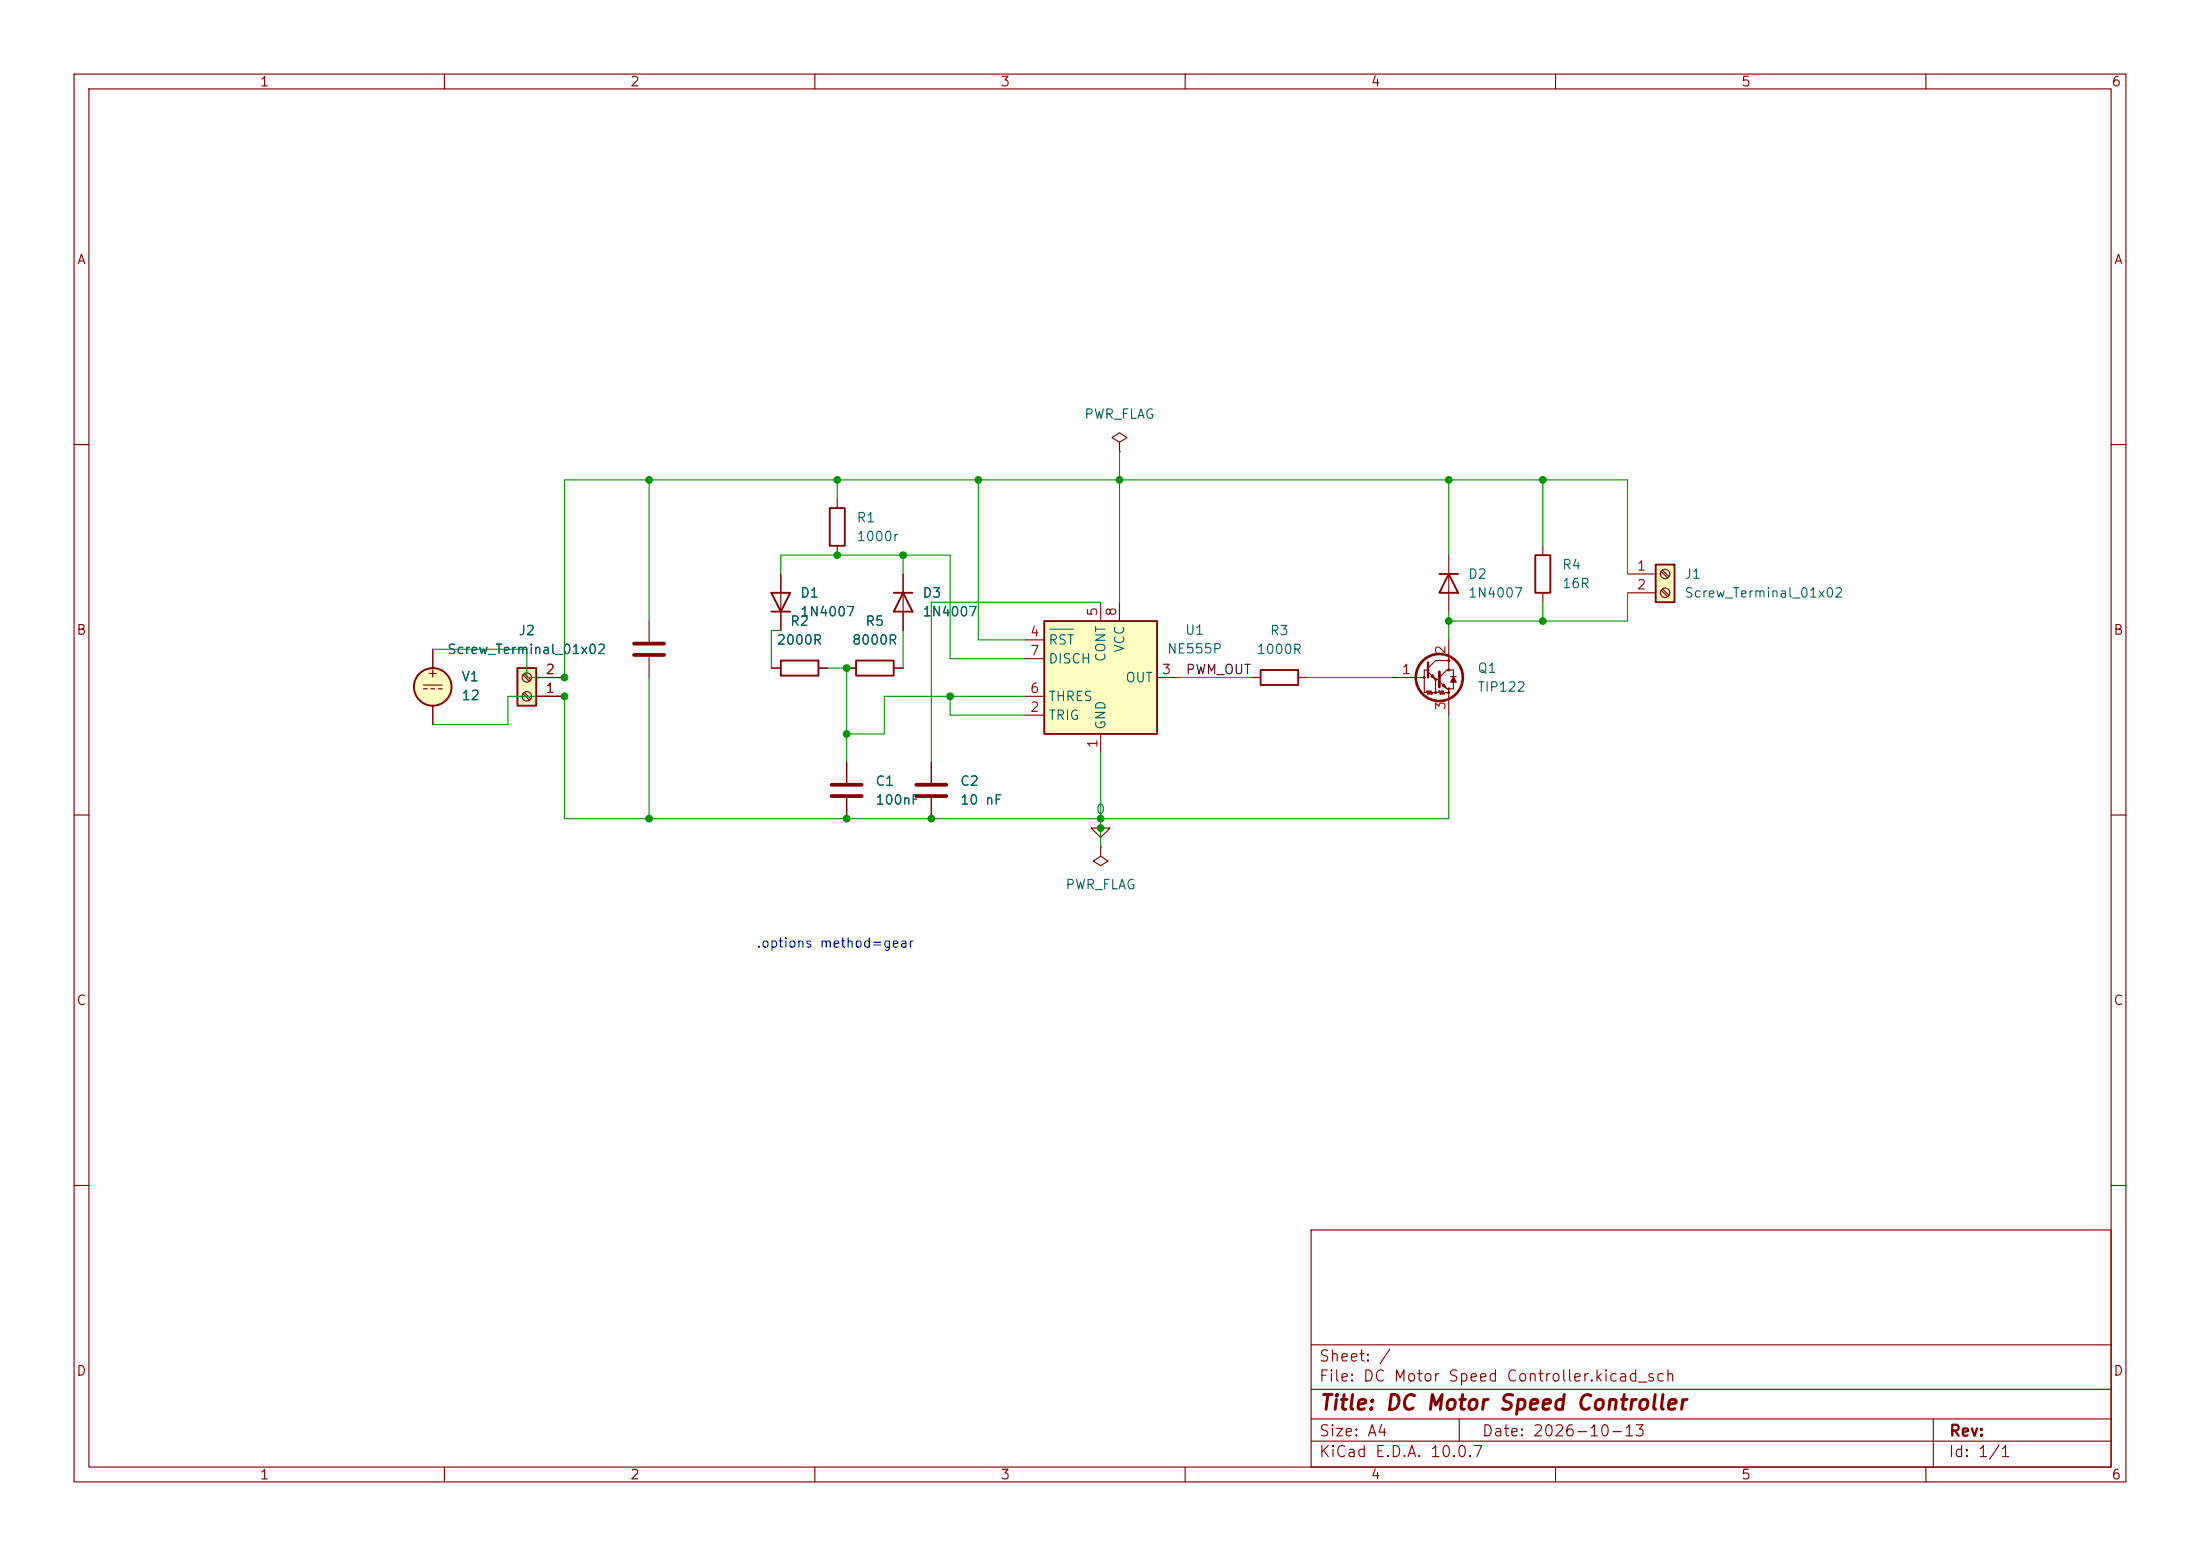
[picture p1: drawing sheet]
<svg xmlns="http://www.w3.org/2000/svg" width="297mm" height="210mm" viewBox="0 0 297 210" stroke-linecap="round" stroke-linejoin="round" font-family="sans-serif">
<g fill="none" stroke="#840000" stroke-width=".15">
<path d="M10 10h277v190h-277zM12 12h273v186h-273zM60 10v2M110 10v2M160 10v2M210 10v2M260 10v2M151.1 59.7l1-.6-1-.7-1 .7 1 .6v1.3M10 60h2M105.4 77.5v7.6M113 67.3v1.3M113 73.7v1.2"/>
<path d="M121.9 77.5v7.6M151.1 61h.1M195.6 74.9v7.7M285 60h2M104.1 90.2h1.3M110.5 90.2h1.3M114.3 90.2h1.3M120.6 90.2h1.3M168.9 91.4h1.3M175.3 91.4h1.2M188 91.4h4.2M192.8 90.2l1-1h1.8v1.2h-.3l-1 1"/>
<path d="M192.8 90.4h-.5v3.1h.2l.2-.3 .1 .5 .1-.5 .1 .5 .2-.5 .1 .5 .1-.2h.4M192.8 90.7l1 1h.5M193.2 91.3l.2-.2 .3 .5zM193.8 91.7v1.8h.4l.1-.3 .1 .5 .2-.5 .1 .5 .1-.5 .1 .5 .2-.2h.5M194.3 91.9l1 1.1h.3v.5M194.7 92.6l.2-.3 .3 .5zM195.6 86.4v2.6M195.6 93.5v3M195.6 90.4h.6v.9M195.8 91.3h.8M196.2 92.1v.9h-.6M10 110h2"/>
<path d="M114.3 102.9v2.8M114.3 107.7v2.8M125.7 102.9v2.8M125.7 107.7v2.8M147.3 111.8h2.6l-1.3 1.2zM148.6 114.3v1.3l1 .6-1 .6-1-.6 1-.6M148.6 114.3h.1M148.6 111.8h.1M285 110h2M10 160h2M177 166h108v32h-108zM285 160h2"/>
<path d="M60 198v2M110 198v2M160 198v2M177 194.5h108M177 191.5h108M177 187.5h108M177 181.5h108M197 191.5v3M210 198v2M260 198v2M261 191.5v6.5"/>
<circle cx="192.3" cy="91.4" r=".13"/>
<circle cx="193.8" cy="91.7" r=".13"/>
<circle cx="193.8" cy="93.5" r=".13"/>
<circle cx="195.6" cy="93" r=".13"/>
<circle cx="195.6" cy="89.2" r=".13"/>
<circle cx="195.6" cy="93.5" r=".13"/>
<circle cx="195.6" cy="90.4" r=".13"/>
</g>
<path d="M112.3 105.9h4M112.3 107.4h4M123.7 105.9h4.1M123.7 107.4h4.1" fill="none" stroke="#840000" stroke-width=".51"/>
<path d="M112 68.6h2v5.1h-2zM194.3 77.5h2.5M195.6 77.5l1.2 2.5h-2.5zM104.1 80h2.6l-1.3 2.6zM104.1 82.6h2.6M105.4 89.2h5.1v2h-5.1zM115.6 89.2h5v2h-5zM120.6 80h2.6M121.9 80l1.3 2.6h-2.6zM170.2 90.4h5.1v2.1h-5.1z" fill="none" stroke="#840000" stroke-width=".25"/>
<path d="M192.8 89.4v2" fill="none" stroke="#840000" stroke-width=".3"/>
<path d="M194.3 90.7v2" fill="none" stroke="#840000" stroke-width=".38"/>
<circle cx="194.3" cy="91.4" r="3.2" fill="none" stroke="#840000" stroke-width=".36"/>
<path d="M196.2 91.3l.4 .8h-.8z" fill="#840000" stroke="#840000" stroke-width=".15"/>
<path d="M223.5 76.2h2.6v5.1h-2.6z" fill="#ffffc2"/>
<g fill="none" stroke="#840000" stroke-width=".25">
<path d="M207.3 74.9h2v5.1h-2zM223.5 76.2h2.6v5.1h-2.6z"/>
<circle cx="58.4" cy="92.7" r="2.54"/>
</g>
<g fill="none" stroke="#840000" stroke-width=".15">
<path d="M208.3 73.7v1.2M219.7 77.5h3.8M224.3 77.1l.8 .9M224.3 79.7l.8 .8M224.4 77l.9 .8M224.4 79.5l.9 .8M57.1 92.5h2.6M57.1 93h.6M58.2 93h.5M58.4 87.6v2.6M58.4 95.3v2.5M59.2 93h.5"/>
<path d="M208.3 80v1.3M219.7 80h3.8"/>
<circle cx="224.8" cy="77.5" r=".63"/>
<circle cx="224.8" cy="80" r=".63"/>
</g>
<circle cx="58.4" cy="92.7" r="2.54" fill="#ffffc2" stroke="#ffffc2" stroke-width=".14"/>
<path d="M141 83.8h15.2v15.3h-15.2z" fill="#ffffc2"/>
<path d="M141 83.8h15.2v15.3h-15.2z" fill="none" stroke="#840000" stroke-width=".25"/>
<path d="M138.4 96.5h2.6M138.4 86.4h2.6M138.4 94h2.6M138.4 88.9h2.6M148.6 81.3v2.5M148.6 99.1v2.5M151.1 81.3v2.5M156.2 91.4h2.5" fill="none" stroke="#840000" stroke-width=".15"/>
<path d="M141.7 84.9h3.2" fill="none" stroke="#006464" stroke-width=".15"/>
<path d="M69.8 90.2h2.6v5.1h-2.6z" fill="#ffffc2"/>
<path d="M69.8 90.2h2.6v5.1h-2.6z" fill="none" stroke="#840000" stroke-width=".25"/>
<g fill="none" stroke="#840000" stroke-width=".15">
<path d="M105.4 77.5v2.5M121.9 77.5v2.5M58.4 87.6v2.6M58.4 95.3v2.5M70.6 93.6l.9 .9M70.6 91.1l.9 .8M70.8 93.5l.9 .8M70.8 90.9l.9 .9M72.4 94h3.8M72.4 91.4h3.8M87.6 83.8v2.8M87.6 88.6v2.8"/>
<path d="M104.1 90.2h1.3M105.4 82.6v2.5M110.5 90.2h1.3M114.3 90.2h1.3M120.6 90.2h1.3M121.9 82.6v2.5M114.3 102.9v2.8M114.3 107.7v2.8M125.7 102.9v2.8M125.7 107.7v2.8"/>
<circle cx="71.1" cy="94" r=".63"/>
<circle cx="71.1" cy="91.4" r=".63"/>
</g>
<path d="M85.6 86.9h4.1M85.6 88.4h4.1" fill="none" stroke="#840000" stroke-width=".51"/>
<g fill="none" stroke="#009600" stroke-width=".15">
<path d="M87.6 64.8v19M105.4 77.5v-2.6h22.9v14h10.1M113 64.8v2.5M121.9 74.9v2.6M132.1 64.8v21.6h6.3M151.1 61v20.3M195.6 64.8v10.1M208.3 64.8v8.9M219.7 77.5v-12.7h-143.5v26.6h-5.1v-3.8h-12.7M87.6 91.4v19.1M105.4 85.1h-1.3v5.1M111.8 90.2h2.5v12.7"/>
<path d="M121.9 85.1v5.1M128.3 94v2.5h10.1M138.4 94h-19v5.1h-5.1M148.6 81.3h-22.9v21.6M158.7 91.4h10.2M176.5 91.4h11.5M195.6 96.5v14h-119.4v-16.5h-7.6v3.8h-10.2M195.6 82.6v3.8M208.3 81.3v2.5M219.7 80v3.8h-24.1M148.6 101.6v12.7"/>
</g>
<g fill="#009600" stroke="#009600" stroke-width=".14">
<circle cx="125.7" cy="110.5" r=".46"/>
<circle cx="114.3" cy="110.5" r=".46"/>
<circle cx="113" cy="64.8" r=".46"/>
<circle cx="121.9" cy="74.9" r=".46"/>
<circle cx="128.3" cy="94" r=".46"/>
<circle cx="132.1" cy="64.8" r=".46"/>
<circle cx="114.3" cy="90.2" r=".46"/>
<circle cx="114.3" cy="99.1" r=".46"/>
<circle cx="151.1" cy="64.8" r=".46"/>
<circle cx="208.3" cy="64.8" r=".46"/>
<circle cx="148.6" cy="111.8" r=".46"/>
<circle cx="148.6" cy="110.5" r=".46"/>
<circle cx="195.6" cy="64.8" r=".46"/>
<circle cx="195.6" cy="83.8" r=".46"/>
<circle cx="208.3" cy="83.8" r=".46"/>
<circle cx="76.2" cy="94" r=".46"/>
<circle cx="76.2" cy="91.4" r=".46"/>
<circle cx="113" cy="74.9" r=".46"/>
<circle cx="87.6" cy="64.8" r=".46"/>
<circle cx="87.6" cy="110.5" r=".46"/>
</g>
<text font-size="2" fill="#840000" x="178" y="190.8">Title: DC Motor Speed Controller</text>
<g font-size="1.5" fill="#840000">
<text x="178" y="184.1">Sheet: /</text>
<text x="178" y="186.8">File: DC Motor Speed Controller.kicad_sch</text>
<text x="178" y="197">KiCad E.D.A. 10.0.7</text>
<text x="178" y="194.2">Size: A4</text>
<text x="200" y="194.2">Date: 2026-10-13</text>
<text x="263" y="197">Id: 1/1</text>
<text x="263" y="194.2">Rev:</text>
</g>
<g font-size="1.3" fill="#840000">
<text x="35" y="12">1</text>
<text x="85" y="12">2</text>
<text x="135" y="12">3</text>
<text x="185" y="12">4</text>
<text x="235" y="12">5</text>
<text x="285" y="12">6</text>
<text x="10.3" y="36">A</text>
<text x="285.3" y="36">A</text>
<text x="10.2" y="86">B</text>
<text x="285.2" y="86">B</text>
<text x="57.5" y="91.8">+</text>
<text x="10.2" y="136">C</text>
<text x="285.2" y="136">C</text>
<text x="10.2" y="186">D</text>
<text x="285.2" y="186">D</text>
<text x="35" y="200">1</text>
<text x="85" y="200">2</text>
<text x="135" y="200">3</text>
<text x="185" y="200">4</text>
<text x="235" y="200">5</text>
<text x="285" y="200">6</text>
</g>
<g font-size="1.3" fill="#006464">
<text x="146.3" y="56.8">PWR_FLAG</text>
<text x="115.6" y="70.8">R1</text>
<text x="115.6" y="73.4">1000r</text>
<text x="210.8" y="77.2">R4</text>
<text x="107.9" y="81">D1</text>
<text x="107.9" y="83.5">1N4007</text>
<text x="124.4" y="81">D3</text>
<text x="124.4" y="83.5">1N4007</text>
<text x="198.1" y="78.4">D2</text>
<text x="198.1" y="81">1N4007</text>
<text x="210.8" y="79.7">16R</text>
<text x="227.3" y="78.4">J1</text>
<text x="227.3" y="81">Screw_Terminal_01x02</text>
<text x="60.3" y="88.6">Screw_Terminal_01x02</text>
<text x="69.9" y="86.1">J2</text>
<text x="104.8" y="87.3">2000R</text>
<text x="106.6" y="84.8">R2</text>
<text x="114.9" y="87.3">8000R</text>
<text x="116.7" y="84.8">R5</text>
<text x="141.5" y="87.3">RST</text>
<text x="141.5" y="89.9">DISCH</text>
<text x="149.6" y="89.5" transform="rotate(-90 149.6 89.5)">CONT</text>
<text x="152.1" y="88.2" transform="rotate(-90 152.1 88.2)">VCC</text>
<text x="157.5" y="88.5">NE555P</text>
<text x="159.9" y="86">U1</text>
<text x="169.5" y="88.6">1000R</text>
<text x="171.4" y="86.1">R3</text>
<text x="62.2" y="92.3">V1</text>
<text x="62.2" y="94.8">12</text>
<text x="141.5" y="94.9">THRES</text>
<text x="151.8" y="92.4">OUT</text>
<text x="199.4" y="91.1">Q1</text>
<text x="199.4" y="93.7">TIP122</text>
<text x="141.5" y="97.5">TRIG</text>
<text x="149.6" y="98.6" transform="rotate(-90 149.6 98.6)">GND</text>
<text x="118.1" y="106.4">C1</text>
<text x="129.5" y="106.4">C2</text>
<text x="118.1" y="108.9">100nF</text>
<text x="129.5" y="108.9">10 nF</text>
<text x="147.9" y="110.2">0</text>
<text x="143.7" y="120.3">PWR_FLAG</text>
</g>
<g font-size="1.3" fill="#a90000">
<text x="220.9" y="77.3">1</text>
<text x="148.5" y="83.3" transform="rotate(-90 148.5 83.3)">5</text>
<text x="151" y="83.3" transform="rotate(-90 151 83.3)">8</text>
<text x="220.9" y="79.9">2</text>
<text x="139" y="86.2">4</text>
<text x="139" y="88.8">7</text>
<text x="195.4" y="88.4" transform="rotate(-90 195.4 88.4)">2</text>
<text x="73.6" y="93.8">1</text>
<text x="73.6" y="91.3">2</text>
<text x="139" y="93.8">6</text>
<text x="156.7" y="91.3">3</text>
<text x="189.1" y="91.3">1</text>
<text x="195.4" y="96" transform="rotate(-90 195.4 96)">3</text>
<text x="139" y="96.4">2</text>
<text x="148.5" y="101.1" transform="rotate(-90 148.5 101.1)">1</text>
</g>
<text font-size="1.3" fill="#0f0f0f" x="160" y="91.3">PWM_OUT</text>
<text font-size="1.3" fill="#0000c2" x="102" y="128.2">.options method=gear</text>
</svg>
